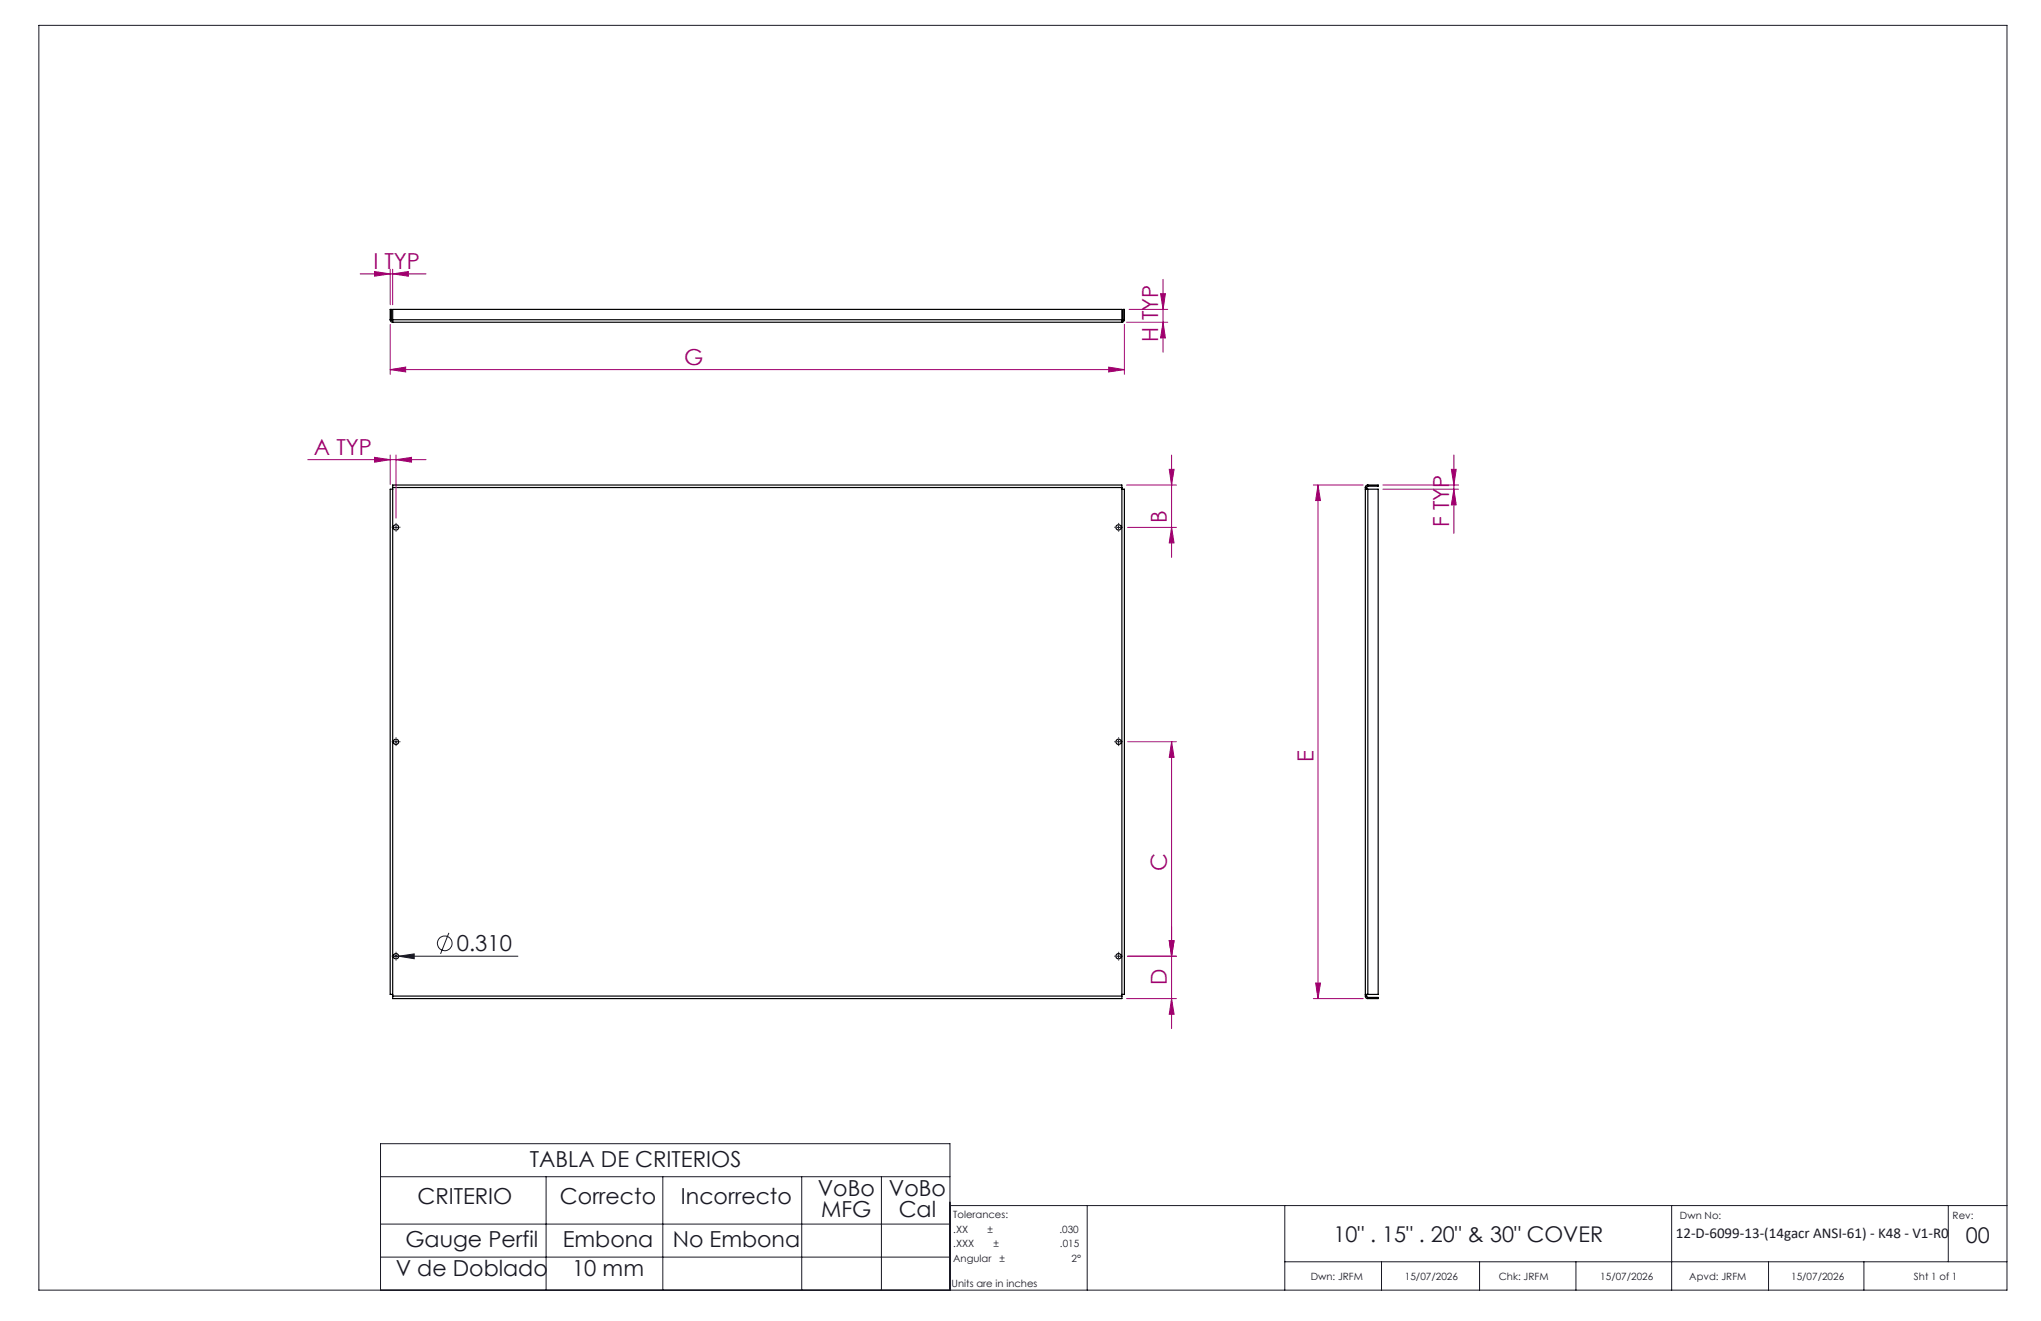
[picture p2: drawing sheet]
<svg xmlns="http://www.w3.org/2000/svg" width="432mm" height="279mm" viewBox="0 0 432 279" stroke-linecap="round" stroke-linejoin="round" font-family="sans-serif">
<g fill="none" stroke="#191924" stroke-width=".21">
<path d="M8.2 5.4h416.4v267.5h-416.4zM83.4 111.5h.7M83.8 111.2v.7M236.3 111.5h.7M236.6 111.2v.7M83.4 156.9h.7M83.8 156.5v.8M236.3 156.9h.7M236.6 156.5v.8M95 197.3l-1.8 4.5M83.2 202.2h26.4M83.8 201.9v.7"/>
<path d="M84.3 202.2l3.3-.4v1zM236.3 202.2h.7M236.6 201.9v.7M80.5 248.9h120.5M80.5 258.9h120.5M115.5 248.9v24M140.2 248.9v24M169.6 248.9v24M186.5 248.9v24M230 255v17.9M271.8 255v17.9M353.7 255v17.9"/>
<path d="M412.2 255v11.9M424.6 255h-223.7v17.9M80.5 272.9v-31h120.5v31M80.5 265.9h120.5M271.8 266.9h152.8M292.3 266.9v6M313 266.9v6M333.4 266.9v6M374.2 266.9v6M394.3 266.9v6"/>
<circle cx="94.1" cy="199.5" r="1.55"/>
</g>
<g fill="none" stroke="#000" stroke-width=".25">
<path d="M82.5 67.6a.49 .49 0 0 0 .6 .6M82.5 67.6v-2.2h.3v2.2M82.5 67.6h.3M82.8 67.6l.3 .3M83.1 67.6v.6M83.1 67.6v-2.2h154.2v2.2M83.1 67.6h154.2M83.1 68.2h154.2M237.3 67.6v.6M237.3 67.9l.3-.2v-2.3h.3v2.3l-.3 .4-.3 .1M83.1 103.1v-.5h154.2v.5M83.1 103.5h-.6v106.8h.6"/>
<path d="M83.1 103.1h154.2M83.1 103.1v107.6M237.3 103.5h.6v106.8h-.6M237.3 103.1v107.6M288.9 103.5h.5M288.9 103.1v107.6a.49 .49 0 0 0 .5 .5h2.2v-.2h-2.2l-.3-.2v-.5M288.9 103.1h.2M289.1 103.1v.4M289.4 102.8l-.3 .3M289.4 102.6a.49 .49 0 0 0-.5 .5M289.4 102.6h2.2v.2h-2.2M289.4 103.5h2.2v106.8h-2.2"/>
<path d="M289.4 102.6v.2M289.4 103.5v106.8M83.1 210.7v.5h154.2v-.5M83.1 210.7h154.2M288.9 210.3h.5"/>
<circle cx="83.8" cy="111.5" r=".57"/>
<circle cx="236.6" cy="111.5" r=".56"/>
<circle cx="83.8" cy="156.9" r=".57"/>
<circle cx="236.7" cy="156.9" r=".56"/>
<circle cx="83.8" cy="202.3" r=".57"/>
<circle cx="236.6" cy="202.2" r=".56"/>
</g>
<g fill="none" stroke="#a0006e" stroke-width=".21">
<path d="M76.2 57.9h13.9M79.2 57.4l3.3 .5-3.3 .5zM82.5 56.9v7.6M83.1 57.9l3.3-.5v1zM83.1 56.9v7.6M246.1 59.1v15.4M82.5 78.2l3.3-.6v1.1zM82.5 68.6v10.6M82.5 78.2h155.4M234.6 77.6l3.3 .6-3.3 .5zM237.9 68.6v10.6M238.3 68.2h8.8"/>
<path d="M238.9 65.4h8.2M245.5 62.1h1.1l-.5 3.3zM246.1 68.2l.5 3.3h-1.1zM65.1 97.2h25M79.2 96.7l3.3 .5-3.3 .6zM82.5 96.2v6.3M83.8 97.2l3.3-.5v1.1zM83.8 96.2v13.4M247.4 99.3h1l-.5 3.3zM247.9 96.2v21.7M307.1 99.3h1l-.5 3.3zM307.6 96.2v16.6"/>
<path d="M238.3 102.6h10.6M238.5 111.5h10.4M247.9 111.5l.5 3.3h-1zM277.8 102.6h10.6M278.8 102.6l.6 3.3h-1.1zM278.8 102.6v108.6M292.6 102.6h16M292.6 103.5h16M307.6 103.5l.5 3.3h-1zM238.6 156.9h10.3M247.9 156.9l.5 3.3h-1zM247.9 156.9v60.7"/>
<path d="M247.4 199h1l-.5 3.2zM238.3 211.2h10.6M238.5 202.2h10.4M247.9 211.2l.5 3.3h-1zM277.8 211.2h10.6M278.3 207.9h1.1l-.6 3.3z"/>
</g>
<g fill="none" stroke="#191924" stroke-width=".21" stroke-dasharray="15.2 1.3 1.3 1.3" stroke-linecap="butt">
<path d="M83.1 111.5h-.2M83.8 110.8v-.2M83.8 112.2v.2M84.5 111.5h.2M235.9 111.5h-.2M236.7 110.8v-.2M236.7 112.2v.2M237.4 111.5h.2M83.1 156.9h-.2M83.8 156.2v-.2M83.8 157.6v.2M84.5 156.9h.2"/>
<path d="M235.9 156.9h-.2M236.7 156.2v-.2M236.7 157.6v.2M237.4 156.9h.2M83.1 202.2h-.2M83.8 201.5v-.2M83.8 203v.2M84.5 202.2h.2M235.9 202.2h-.2M236.7 201.5v-.2M236.7 203v.2M237.4 202.2h.2"/>
</g>
<path d="M84.3 202.2l3.3-.4v1z" fill="#191924"/>
<g fill="#a0006e">
<path d="M83.8 97.2l3.3-.5v1.1zM79.2 96.7l3.3 .5-3.3 .6z"/>
<path d="M82.5 78.2l3.3-.6v1.1zM234.6 77.6l3.3 .6-3.3 .5zM79.2 57.4l3.3 .5-3.3 .5zM83.1 57.9l3.3-.5v1z"/>
<path d="M247.9 111.5l.5 3.3h-1zM247.4 99.3h1l-.5 3.3zM247.4 199h1l-.5 3.2zM247.9 156.9l.5 3.3h-1zM246.1 68.2l.5 3.3h-1.1zM245.5 62.1h1.1l-.5 3.3z"/>
<path d="M278.8 102.6l.6 3.3h-1.1zM278.3 207.9h1.1l-.6 3.3z"/>
<path d="M247.4 199h1l-.5 3.2zM247.9 211.2l.5 3.3h-1zM307.1 99.3h1l-.5 3.3zM307.6 103.5l.5 3.3h-1z"/>
</g>
<g font-size="4.7" fill="#a0006e">
<text x="79" y="56.9">I TYP</text>
<text x="144.7" y="77.1">G</text>
<text x="245.1" y="72.3" transform="rotate(-90 245.1 72.3)">H TYP</text>
<text x="66.4" y="96.2">A TYP</text>
<text x="246.9" y="110.6" transform="rotate(-90 246.9 110.6)">B</text>
<text x="306.6" y="111.5" transform="rotate(-90 306.6 111.5)">F TYP</text>
<text x="277.9" y="161.2" transform="rotate(-90 277.9 161.2)">E</text>
<text x="246.9" y="184.2" transform="rotate(-90 246.9 184.2)">C</text>
<text x="246.9" y="208.3" transform="rotate(-90 246.9 208.3)">D</text>
</g>
<g font-size="4.7" fill="#191924">
<text x="96.7" y="201.2">0.310</text>
<text x="112.1" y="246.8">TABLA DE CRITERIOS</text>
<text x="88.3" y="254.7">CRITERIO</text>
<text x="118.5" y="254.7">Correcto</text>
<text x="144.1" y="254.7">Incorrecto</text>
<text x="173" y="252.9">VoBo</text>
<text x="173.7" y="257.4">MFG</text>
<text x="188.1" y="252.9">VoBo</text>
<text x="190.1" y="257.4">Cal</text>
<text x="85.8" y="263.7">Gauge Perfil</text>
<text x="119.1" y="263.7">Embona</text>
<text x="142.3" y="263.7">No Embona</text>
<text x="83.7" y="269.9">V de Doblado</text>
<text x="121" y="269.9">10 mm</text>
</g>
<g font-size="4.6" fill="#191924">
<text x="282.1" y="262.7">10&quot; . 15&quot; . 20&quot; &amp; 30&quot; COVER</text>
<text x="415.9" y="263">00</text>
</g>
<text font-size="3.2" fill="#191924" x="354.5" y="261.8">12-D-6099-13-(14gacr ANSI-61) - K48 - V1-R0</text>
<g font-size="2.1" fill="#191924">
<text x="201.7" y="257.6">Tolerances:</text>
<text x="355.4" y="257.8">Dwn No:</text>
<text x="413.1" y="257.8">Rev:</text>
<text x="201.7" y="260.7">.XX</text>
<text x="201.7" y="263.9">.XXX</text>
<text x="208.9" y="260.7">±</text>
<text x="210.2" y="263.9">±</text>
<text x="224.1" y="260.7">.030</text>
<text x="224.3" y="263.9">.015</text>
<text x="201.7" y="267">Angular</text>
<text x="211.5" y="267">±</text>
<text x="226.7" y="267">2°</text>
<text x="201.3" y="272.3">Units are in inches</text>
<text x="277.3" y="270.7">Dwn: JRFM</text>
<text x="297.2" y="270.7">15/07/2026</text>
<text x="317.1" y="270.7">Chk: JRFM</text>
<text x="338.6" y="270.7">15/07/2026</text>
<text x="357.4" y="270.7">Apvd: JRFM</text>
<text x="378.9" y="270.7">15/07/2026</text>
<text x="404.9" y="270.7">Sht 1 of 1</text>
</g>
</svg>
